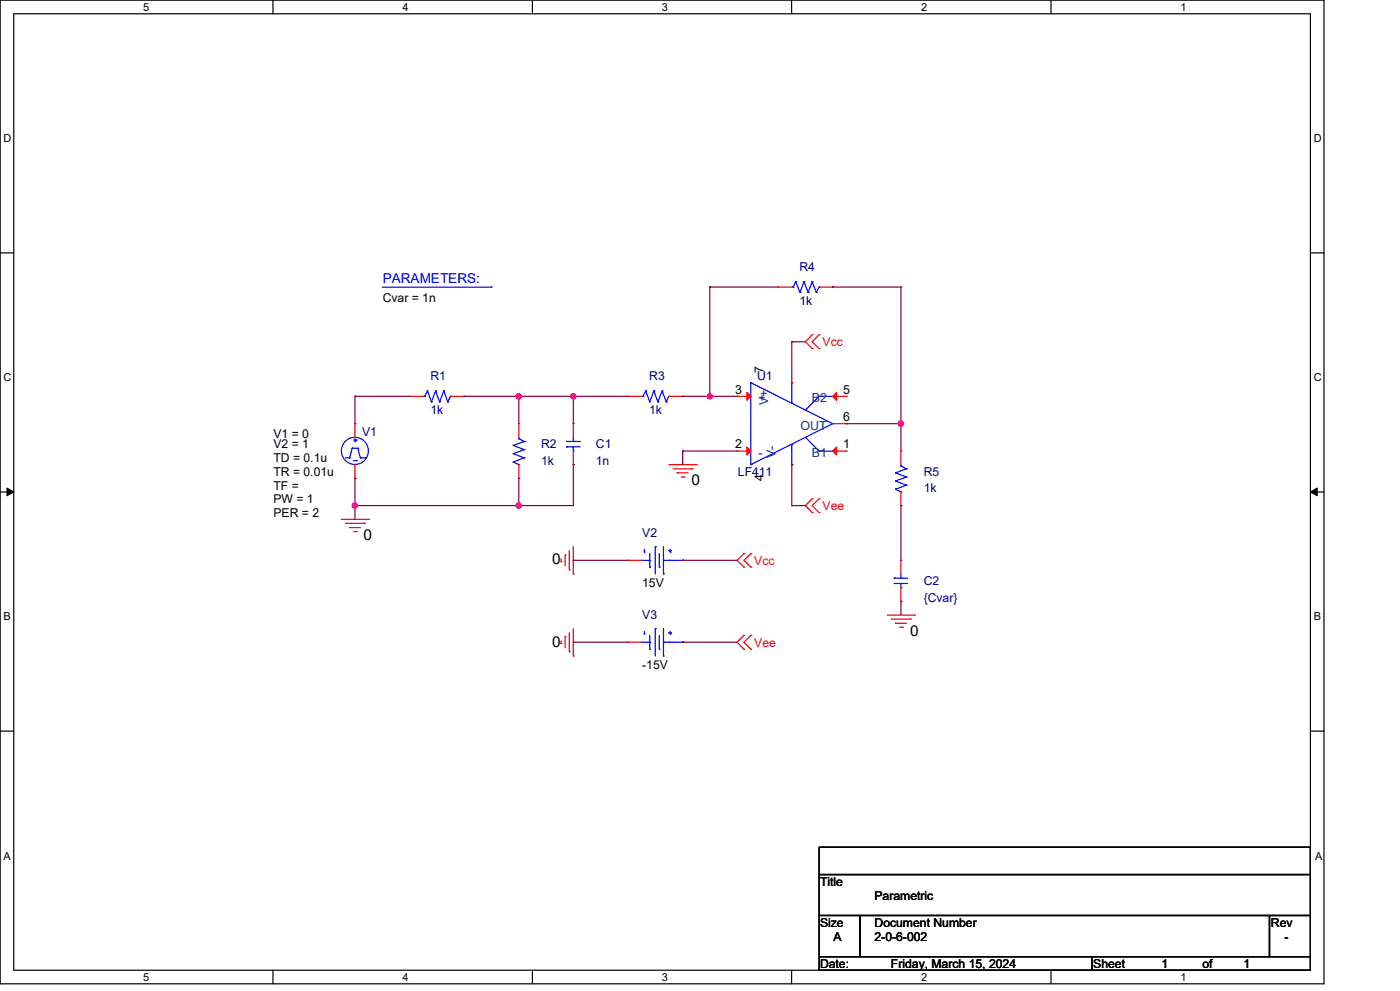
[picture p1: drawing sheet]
<svg xmlns="http://www.w3.org/2000/svg" width="297mm" height="210mm" viewBox="0 0 297 210" stroke-linecap="round" stroke-linejoin="round" font-family="sans-serif">
<g fill="none" stroke="#000" stroke-width=".25">
<path d="M0 0h280.6v208.4h-280.6zM2.9 2.9h274.8v202.6h-274.8zM57.8 0v2.9M112.8 0v2.9M167.8 0v2.9M222.7 0v2.9M0 53.6h2.9M277.7 53.6h2.9M0 104.2h2.9M277.7 104.2h2.9M0 154.9h2.9M277.7 154.9h2.9"/>
<path d="M173.6 179.4h104.1v5.8h-104.1zM173.6 185.2h104.1v8.7h-104.1zM173.6 193.9h8.7v8.7h-8.7zM182.3 193.9h86.7v8.7h-86.7zM269 193.9h8.7v8.7h-8.7zM57.8 205.5v2.9M112.8 205.5v2.9M167.8 205.5v2.9M173.6 202.6h57.8v2.9h-57.8zM222.7 205.5v2.9M231.4 202.6h46.3v2.9h-46.3z"/>
</g>
<path d="M1.5 103.4l1.4 .8-1.4 .8zM277.7 104.2l1.4-.8v1.6z" fill="#000" stroke="#000" stroke-width=".21"/>
<g fill="none" stroke="#f00" stroke-width=".25">
<path d="M164.9 60.8h.1M164.9 60.8h2.9M172.1 70.9h.1M172.1 73.8h.1M172.1 70.9l-1.4 1.5 1.4 1.4M173.6 73.8h.1M173.6 70.9h.1M173.6 70.9l-1.5 1.5 1.5 1.4M173.6 60.8h2.9M176.5 60.8h.1M75.2 89.7h.1M75.2 89.7v2.9"/>
<path d="M75.2 98.4v2.9M86.8 83.9h.1M86.8 83.9h2.9M95.5 83.9h2.9M98.4 83.9h.1M109.9 89.7h.1M109.9 89.7v2.9M109.9 98.4v2.9M121.5 89.7h.1M121.5 98.4h.1M121.5 89.7v2.9M121.5 95.5v2.9"/>
<path d="M133.1 83.9h.1M133.1 83.9h2.9M141.7 98.4h5.8M141.7 83.9h3M142.6 99.3h4.1M144.7 83.9h.1M146.7 99.3h.1M147.5 98.4h.1M156.2 83.9h.1M156.2 95.5h.1M156.2 83.9h2.9M156.2 95.5h2.9"/>
<path d="M167.8 81.1h.1M167.8 98.4h.1M176.5 83.9h2.8M176.5 95.5h2.8M176.5 89.7h2.8M179.3 89.7h.1M179.3 95.5h.1M179.3 83.9h.1M190.9 95.5h.1M190.9 95.5v2.9M72.4 110h5.7M73.2 110.9h4.1"/>
<path d="M74.1 111.7h.1M74.1 111.7h2.3M74.9 112.6h.6M75.2 101.3h.1M75.5 112.6h.1M77.3 110.9h.1M78.1 110h.1M109.9 101.3h.1M118.9 119h.1M118.9 118.4v.6M119.8 117.5h.1M119.8 117.5v2.3"/>
<path d="M120.6 116.7v4M121.5 115.8v5.8M133.1 118.7h.1M133.1 118.7h2.9M143.5 100.1h.1M143.5 100.1h2.3M144.4 101h.5M144.7 118.7h.1M144.9 101h.1M157.6 117.2h.1M157.6 117.2l-1.4 1.5 1.4 1.4M159.1 117.2h.1"/>
<path d="M159.1 117.2l-1.5 1.5 1.5 1.4M172.1 105.6h.1M172.1 108.6h.1M172.1 105.6l-1.4 1.5 1.4 1.5M173.6 108.6h.1M173.6 105.6h.1M173.6 105.6l-1.5 1.5 1.5 1.5M190.9 118.7h.1M190.9 107.1h.1M190.9 104.2v2.9M190.9 118.7v2.9M118.9 136.3h.1"/>
<path d="M118.9 135.8v.5M119.8 134.9h.1M119.8 134.9v2.3M120.6 120.7h.1M120.6 138.1h.1M120.6 134v4.1M121.5 121.6h.1M121.5 138.9h.1M121.5 133.2v5.7M133.1 136h.1M133.1 136h2.9M144.7 136h.1"/>
<path d="M157.6 120.1h.1M157.6 134.6h.1M157.6 137.5h.1M157.6 134.6l-1.4 1.4 1.4 1.5M159.1 120.1h.1M159.1 137.5h.1M159.1 134.6h.1M159.1 134.6l-1.5 1.4 1.5 1.5M188.1 130.3h5.7M188.9 131.1h4.1M189.8 132h.1M189.8 132h2.3"/>
<path d="M190.6 132.9h.6M190.9 127.4h.1M190.9 124.5v2.9M191.2 132.9h.1M193 131.1h.1M193.8 130.3h.1"/>
</g>
<g fill="none" stroke="#00f" stroke-width=".25">
<path d="M168.6 59.7h.1M168.6 59.7l-.5 1.1M168.6 59.7l.9 2.2M170.4 59.7h.1M170.4 59.7l-.9 2.2M170.4 59.7l.9 2.2M172.1 59.7h.1M172.1 59.7l-.8 2.2M172.1 59.7l.9 2.2M81 60.8h23.2M104.2 60.8h.1M167.8 60.8h.3"/>
<path d="M168.1 60.8h.1M169.5 61.9h.1M171.3 61.9h.1M173 61.9h.1M173.6 60.8h.1M173.6 60.8l-.6 1.1M73.2 97h.9M74.1 97h.1M74.6 94.9h.1M74.6 94.9l-.5 2.1M74.6 94.9h1.2M74.9 97.6h.6"/>
<path d="M74.9 93.2h.6M75.2 93.5h.1M75.2 92.9v.6M75.5 97.6h.1M75.5 93.2h.1M75.8 94.9h.1M75.8 94.9l.6 2.1M76.4 97h.1M76.4 97h.9M77.3 97h.1M89.7 83.9h.3M90 83.9h.1"/>
<path d="M90.6 82.8h.1M90.6 82.8l-.6 1.1M90.6 82.8l.8 2.3M91.4 85.1h.1M92.3 82.8h.1M92.3 82.8l-.9 2.3M92.3 82.8l.9 2.3M93.2 85.1h.1M94 82.8h.1M94 82.8l-.8 2.3M94 82.8l.9 2.3M94.9 85.1h.1"/>
<path d="M95.5 83.9h.1M95.5 83.9l-.6 1.2M108.8 94.4h.1M108.8 96.1h.1M108.8 97.9h.1M108.8 94.4l2.3 .8M108.8 96.1l2.3 .9M108.8 97.9l1.1 .5M109.9 98.4h.1M109.9 92.9h.1M109.9 92.9l1.2 .6M109.9 92.6v.3"/>
<path d="M111.1 93.5h.1M111.1 95.2h.1M111.1 97h.1M111.1 93.5l-2.3 .9M111.1 95.2l-2.3 .9M111.1 97l-2.3 .9M120.1 93.5h.1M120.1 94.6h.1M120.1 93.5h2.9M120.1 94.6h2.9M121.5 95.5h.1M121.5 93.5h.1"/>
<path d="M121.5 92.6v.9M121.5 94.6v.9M136 83.9h.2M136.2 83.9h.1M136.8 82.8h.1M136.8 82.8l-.6 1.1M136.8 82.8l.9 2.3M137.7 85.1h.1M138.6 82.8h.1M138.6 82.8l-.9 2.3M138.6 82.8l.8 2.3M139.4 85.1h.1"/>
<path d="M140.3 82.8h.1M140.3 82.8l-.9 2.3M140.3 82.8l.9 2.3M141.2 85.1h.1M141.7 83.9h.1M141.7 83.9l-.5 1.2M159.1 81.1h.1M159.1 98.4h.1M159.1 81.1l17.4 8.6M159.1 81.1v17.3M167.8 94.1h.1M167.8 85.4h.1"/>
<path d="M167.8 81.1h.1M167.8 98.4h.1M167.8 81.1v4.3M167.8 94.1v4.3M170.7 86.9h.1M170.7 92.6l2.9 2.9M173.6 95.5h.1M173.6 95.5h2.9M176.5 89.7h.1M176.5 83.9h.1M176.5 95.5h.1M176.5 83.9h-2.9l-2.9 3"/>
<path d="M176.5 89.7l-17.4 8.7M190.9 98.7h.1M190.9 98.4v.3M190.9 98.7l1.2 .6M192.1 99.3h.1M192.1 99.3l-2.3 .8M136 118.7h1.7M136.5 116.9h.1M136.5 116.4v.5M137.7 118.7h.1M137.7 117.2v2.9M138.9 115.8h.1"/>
<path d="M138.9 115.8v5.8M139.7 117.2v2.9M140.6 118.7h.1M140.6 115.8v5.8M140.6 118.7h4.1M141.7 116.7h.1M141.7 116.7h.6M142 116.9h.1M142 116.4v.5M144.7 118.7h.1M189.8 100.1h.1M189.8 101.9h.1"/>
<path d="M189.8 103.6h.1M189.8 100.1l2.3 .9M189.8 101.9l2.3 .9M189.8 103.6l1.1 .6M190.9 104.2h.1M192.1 101h.1M192.1 102.8h.1M192.1 101l-2.3 .9M192.1 102.8l-2.3 .8M136 136h1.7M136.5 134.3h.1M136.5 133.7v.6"/>
<path d="M137.7 137.5h.1M137.7 136h.1M137.7 120.1h.1M137.7 134.6v2.9M138.9 133.2h.1M138.9 133.2v5.7M139.7 137.5h.1M139.7 120.1h.1M139.7 134.6v2.9M140.6 136h.1M140.6 138.9h.1M140.6 121.6h.1"/>
<path d="M140.6 136h4.1M140.6 133.2v5.7M141.7 134h.1M141.7 134h.6M142 134.3h.1M142 133.7v.6M144.7 136h.1M189.5 122.4h.1M189.5 123.6h.1M189.5 122.4h2.9M189.5 123.6h2.9M190.9 124.5h.1"/>
<path d="M190.9 122.4h.1M190.9 121.6v.8M190.9 123.6v.9"/>
<circle cx="75.2" cy="95.5" r="2.87"/>
</g>
<g fill="#f00" stroke="#f00" stroke-width=".25">
<path d="M158.3 83.1l.8 .8-.8 .9z"/>
<path d="M158.3 94.7l.8 .8-.8 .9z"/>
<path d="M177.3 94.7v1.7l-.8-.9z"/>
<path d="M177.3 83.1v1.7l-.8-.9z"/>
</g>
<g fill="none" stroke="#800040" stroke-width=".25">
<path d="M150.4 60.8h.1M150.4 60.8v23.1M150.4 60.8h14.5M167.8 72.4h.1M167.8 72.4v8.7M167.8 72.4h2.9M176.5 60.8h.1M176.5 60.8h14.4M190.9 60.8h.1M190.9 60.8v34.7M75.2 83.9h.1M75.2 83.9h11.6"/>
<path d="M75.2 83.9v5.8M98.4 83.9h.1M98.4 83.9h34.7M109.9 83.9h.1M109.9 83.9v5.8M121.5 83.9h.1M121.5 98.4h.1M121.5 83.9v5.8M121.5 98.4v8.7h-46.3M144.7 83.9h.1M144.7 95.5h.1M144.7 83.9h11.5"/>
<path d="M144.7 95.5h11.5M144.7 95.5v2.9M150.4 83.9h.1M167.8 98.4h.1M167.8 98.4v8.7M179.3 89.7h.1M179.3 89.7h11.6M190.9 89.7h.1M75.2 101.3h.1M75.2 107.1h.1M75.2 101.3v8.7M109.9 101.3h.1"/>
<path d="M109.9 107.1h.1M109.9 101.3v5.8M121.5 118.7h.1M121.5 118.7h11.6M144.7 118.7h.1M144.7 118.7h11.5M167.8 107.1h.1M167.8 107.1h2.9M190.9 107.1h.1M190.9 107.1v11.6M121.5 136h.1M121.5 136h11.6"/>
<path d="M144.7 136h.1M144.7 136h11.5M190.9 127.4h.1M190.9 127.4v2.9"/>
</g>
<g fill="#f0f" stroke="#f0f" stroke-width=".25">
<circle cx="150.4" cy="83.9" r=".55"/>
<circle cx="190.9" cy="89.7" r=".57"/>
<circle cx="121.5" cy="83.9" r=".55"/>
<circle cx="109.9" cy="83.9" r=".55"/>
<circle cx="75.2" cy="107.1" r=".56"/>
<circle cx="109.9" cy="107.1" r=".55"/>
</g>
<g font-size="3.2">
<text x="146.6" y="102.7">0</text>
<text x="77" y="114.3">0</text>
<text x="117" y="119.5">0</text>
<text x="117" y="136.9">0</text>
<text x="192.9" y="134.6">0</text>
</g>
<text font-size="2.9" fill="#00f" x="81.1" y="59.9">PARAMETERS:</text>
<g font-size="2.6" fill="#000080">
<text x="169.4" y="57.4">R4</text>
<text x="169.4" y="64.6">1k</text>
<text x="91.2" y="80.5">R1</text>
<text x="137.6" y="80.5">R3</text>
<text x="160.4" y="80.5">U1</text>
<text x="91.2" y="87.8">1k</text>
<text x="137.6" y="87.8">1k</text>
<text x="76.7" y="92.4">V1</text>
<text x="114.7" y="95">R2</text>
<text x="126.3" y="95">C1</text>
<text x="114.7" y="98.5">1k</text>
<text x="126.3" y="98.5">1n</text>
<text x="156.4" y="100.8">LF411</text>
<text x="195.7" y="100.8">R5</text>
<text x="195.7" y="104.3">1k</text>
<text x="136.1" y="113.8">V2</text>
<text x="195.7" y="124">C2</text>
<text x="136.1" y="131.2">V3</text>
<text x="195.7" y="127.4">{Cvar}</text>
</g>
<g font-size="2.6">
<text x="81.1" y="64">Cvar = 1n</text>
<text x="155.8" y="83.4">3</text>
<text x="161.8" y="79.1" transform="rotate(-90 161.8 79.1)">7</text>
<text x="178.7" y="83.4">5</text>
<text x="178.7" y="89.2">6</text>
<text x="58" y="92.7">V1 = 0</text>
<text x="58" y="95">V2 = 1</text>
<text x="155.8" y="95">2</text>
<text x="178.7" y="95">1</text>
<text x="58" y="97.9">TD = 0.1u</text>
<text x="58" y="100.8">TR = 0.01u</text>
<text x="161.8" y="101.9" transform="rotate(-90 161.8 101.9)">4</text>
<text x="58" y="103.7">TF =</text>
<text x="58" y="106.6">PW = 1</text>
<text x="58" y="109.5">PER = 2</text>
<text x="136.1" y="124.2">15V</text>
<text x="136.1" y="141.6">-15V</text>
<text x="173.8" y="187.7">Title</text>
<text x="185.3" y="190.6">Parametric</text>
<text x="173.8" y="196.3">Size</text>
<text x="185.3" y="196.3">Document Number</text>
<text x="269.3" y="196.3">Rev</text>
<text x="176.7" y="199.3">A</text>
<text x="185.3" y="199.3">2-0-6-002</text>
<text x="272.2" y="199.3">-</text>
<text x="173.8" y="205.1">Date:</text>
<text x="188.8" y="205.1">Friday, March 15, 2024</text>
<text x="231.7" y="205.1">Sheet</text>
<text x="246.2" y="205.1">1</text>
<text x="254.8" y="205.1">of</text>
<text x="263.5" y="205.1">1</text>
</g>
<g font-size="2.6" fill="#f00">
<text x="174.3" y="73.3">Vcc</text>
<text x="174.3" y="108">Vee</text>
<text x="159.8" y="119.6">Vcc</text>
<text x="159.8" y="137">Vee</text>
</g>
<g font-size="2.6" fill="#004080">
<text x="160.7" y="85.2">+</text>
<text x="162.8" y="85.8" transform="rotate(-90 162.8 85.8)">V+</text>
<text x="172" y="85.2">B2</text>
<text x="169.7" y="91">OUT</text>
<text x="160.7" y="96.8">-</text>
<text x="164.4" y="97" transform="rotate(-90 164.4 97)">V-</text>
<text x="172" y="96.8">B1</text>
</g>
<g font-size="2.3">
<text x="30.4" y="2.2">5</text>
<text x="85.3" y="2.2">4</text>
<text x="140.3" y="2.2">3</text>
<text x="195.2" y="2.2">2</text>
<text x="250.2" y="2.2">1</text>
<text x=".8" y="30.1">D</text>
<text x="278.4" y="30.1">D</text>
<text x=".8" y="80.8">C</text>
<text x="278.4" y="80.8">C</text>
<text x=".8" y="131.4">B</text>
<text x="278.4" y="131.4">B</text>
<text x=".8" y="182.2">A</text>
<text x="278.7" y="182.2">A</text>
<text x="30.4" y="207.7">5</text>
<text x="85.3" y="207.7">4</text>
<text x="140.3" y="207.7">3</text>
<text x="195.2" y="207.7">2</text>
<text x="250.2" y="207.7">1</text>
</g>
</svg>
